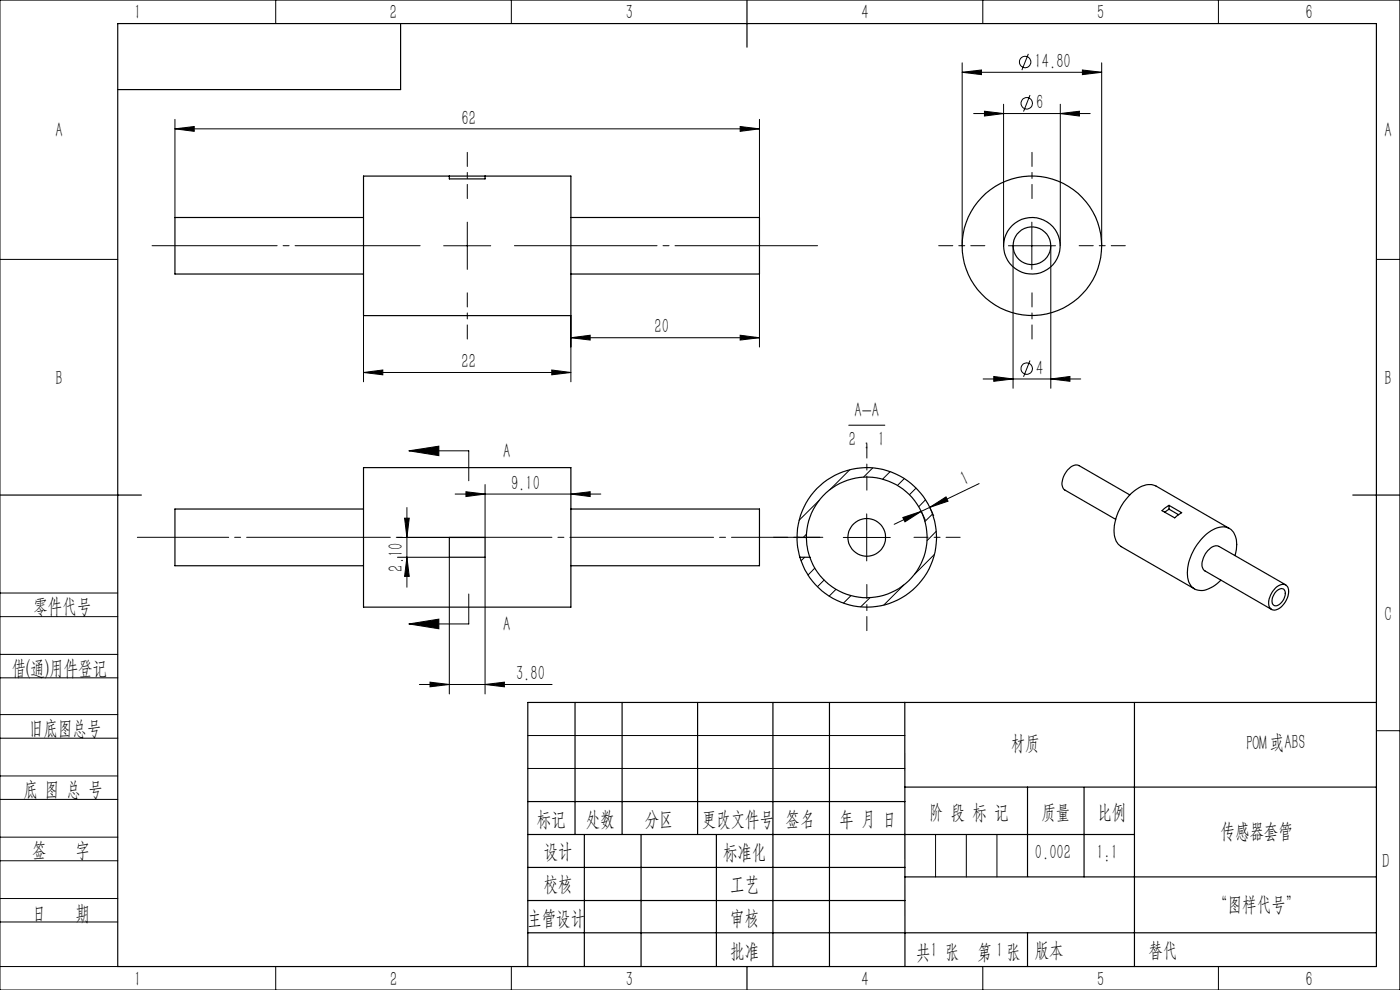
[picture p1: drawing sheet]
<svg xmlns="http://www.w3.org/2000/svg" width="297mm" height="210mm" viewBox="0 0 297 210" stroke-linecap="round" stroke-linejoin="round" font-family="sans-serif">
<g fill="none" stroke="#000" stroke-width=".21">
<path d="M0 0h297v210h-297zM58.5 0v5M108.5 0v5M204.1 15.3l4.1-.5v1zM204.1 13.3v38.8M204.1 15.3h29.6M208.5 0v5M218.2 11.4l-1.4 3.5M229.6 14.8l4.1 .5-4.1 .5zM233.7 13.3v38.8M258.5 0v5M37.1 27.3l4.1-.5v1.1z"/>
<path d="M37.1 25.3v20.8M37.1 27.3h124M157 26.8l4.1 .5-4.1 .6zM161.1 25.3v20.8M206.6 24.1h24.7M208.8 23.6l4.1 .5-4.1 .5zM212.9 22.1v30M218.5 20.2l-1.4 3.5M224.9 24.1l4.1-.5v1zM224.9 22.1v30M0 55h25M94.1 52.1h10"/>
<path d="M99.1 47.1v10M161.1 58.1v15.5M213.9 52.1h10M214.9 52.1v30.3M218.9 47.1v10M222.9 52.1v30.3M292 55h5M77.1 79l4.1-.5v1zM77.1 66.9v14.1M77.1 79h44M117.1 78.5l4 .5-4 .5zM121.1 71.6l4.1-.5v1z"/>
<path d="M121.1 66.9v14.1M121.1 71.6h40M157 71.1l4.1 .5-4.1 .5zM210.8 79.9l4.1 .5-4.1 .5zM218.5 76.5l-1.4 3.4M86.7 95.6l6.4-1v2.1zM86.7 95.6h12.7v6.4M180.1 90.2h7.6M180.3 99.7l-4.3 4.2M185.1 99.3l-1.9 1.9M208.6 80.4h20.7M222.9 80.4l4.1-.5v1z"/>
<path d="M84.3 114h11M84.3 118.2h11v29M85.8 109.9h1l-.5 4.1zM86.3 118.2l.5 4.1h-1zM86.3 107.7v16.9M96.6 104.8h30.9M98.8 104.3l4.1 .5-4.1 .5zM102.9 102.8v11.2M102.9 118.2v29M121.1 104.8l4.1-.5v1zM170.7 118.2l-.8 .7M171.1 113.3l-.7 .7"/>
<path d="M173.8 106.1l-4.3 4.3M178.9 114h10M183.9 109v10M188.8 100l-1.5 1.6M191.5 109.8l3.9-1.3-3.4 2.2zM191.8 101.5l-1.4 1.5M194.3 103.5l-1.4 1.4M195.4 108.5l.9 1.8M195.4 108.5l-5.7 2.7M196.4 106l-1.5 1.5M197.2 107.6l3.5-2.2 .4 .9zM197.2 107.6l.9 1.8"/>
<path d="M197.2 107.6l-1.8 .9M197.8 109l-1.6 1.6M198.2 117.6l-4.2 4.2M198.6 112.7l-1.9 2M207.7 102.6l-10.5 5M0 138.8h25M0 125.8h25M0 130.8h25M86.7 132.4l6.4-1.1v2.1zM99.4 126v6.4h-12.7M172.9 120.5l-1.5 1.5M174.8 123l-1.4 1.5"/>
<path d="M177.3 125l-1.4 1.5M180.5 126.4l-1.6 1.5M184.6 126.8l-2 1.9M191.7 124.1l-4.2 4.2M0 143.8h25M0 156.6h25M0 151.6h25M89 145.2h28.1M91.2 144.7l4.1 .5-4.1 .5zM102.9 145.2l4.1-.5v1zM112 156h80M292 155h5"/>
<path d="M0 169.6h25M0 164.6h25M0 177.6h25M112 163h80M198.5 177v9M205 177v9M211.5 177v9M0 182.6h25M0 190.6h25M0 195.6h25M0 205h25M58.5 205v5"/>
<path d="M108.5 205v5M208.5 205v5M258.5 205v5"/>
<circle cx="217.5" cy="13.2" r="1.21"/>
<circle cx="217.8" cy="21.9" r="1.21"/>
<circle cx="217.8" cy="78.2" r="1.21"/>
</g>
<path d="M99.1 42.1v-9.8M208.9 52.1h-9.8M218.9 42.1v-9.8M228.9 52.1h9.8M99.1 62.1v9.8M218.9 62.1v9.8M173.9 114h-9.8M183.9 104v-9.8M193.9 114h9.8M183.9 124v9.8" fill="none" stroke="#000" stroke-width=".21" stroke-dasharray="30.5 1.3 1.3 1.3" stroke-dashoffset="27.5"/>
<path d="M89.1 52.1h-56.8" fill="none" stroke="#000" stroke-width=".21" stroke-dasharray="30.5 1.3 1.3 1.3" stroke-dashoffset="3.9"/>
<path d="M109.1 52.1h64.3" fill="none" stroke="#000" stroke-width=".21" stroke-dasharray="30.5 1.3 1.3 1.3" stroke-dashoffset=".2"/>
<path d="M29.1 114h145.5" fill="none" stroke="#000" stroke-width=".21" stroke-dasharray="30.5 1.3 1.3 1.3" stroke-dashoffset="11.1"/>
<g fill="none" stroke="#000" stroke-width=".25">
<path d="M25 5h267v200h-267zM85 5v14h-60M158.5 0v10M77.1 37.4h44v29.5h-44zM95.3 37.4v.6h7.6v-.6M77.1 46.1h-40v12h40M121.1 46.1h40v12h-40M77.1 99.2h44v29.6h-44zM0 105h30M77.1 108h-40v12h40M95.3 114h7.6v4.2h-7.6zM121.1 108h40v12h-40"/>
<path d="M169.1 114a14.8 14.8 0 0 1 20.9-13.4 14.8 14.8 0 0 1 3.6 24.6 14.8 14.8 0 0 1-23.9-7M169.1 114a14.2 14.2 0 0 0 .6 4.2M169.1 114h2M169.7 118.2h2.1M171.1 114a12.8 12.8 0 0 1 17.8-11.9 12.8 12.8 0 0 1 3.7 21.1 12.8 12.8 0 0 1-20.8-5M171.1 114a14.3 14.3 0 0 0 .7 4.2M239.7 105l-10.8-6.2a2.05 2.05 0 0 0-2.4 .9 3.9 3.9 0 0 0-1 3.9l.3 .3 10.9 6.3M246.5 108.3l1.5-1.1 2.7 1.6-1.5 1zM248 108l-.9 .6M248 108l2 1.2M248 107.2v.8M260.8 112.1l-15.5-9a4.3 4.3 0 0 0-4.8 1.2 10.8 10.8 0 0 0-4 9.7l.7 1.4 .6 .5 15.6 9"/>
<path d="M262 117.9a5.7 5.7 0 0 0-.8-5.5 3.9 3.9 0 0 0-4.8 .5 10.9 10.9 0 0 0-4.3 10.1 2.87 2.87 0 0 0 4.3 1.9l1.4-.8 1.2-1M287 105h10M270.6 124.7a1.58 1.58 0 0 1 2.6-.1 4.1 4.1 0 0 1-2.8 4.8 1.5 1.5 0 0 1-1.2-2 5.4 5.4 0 0 1 1.4-2.7zM270.9 125.3a.98 .98 0 0 1 1.3-.4 .98 .98 0 0 1 .5 1.2 2.68 2.68 0 0 1-2.2 2.4 1.44 1.44 0 0 1-.3-2.2zM272.8 124.1l-14.2-8.2a2.05 2.05 0 0 0-2.4 .9 3.9 3.9 0 0 0-1 3.9l.4 .4 14.2 8.2M122 149v28M132 149v28M148 149v28M164 149v56M176 149v56M191.9 149l.1 56M240.7 149v56"/>
<path d="M292 149h-180v56M112 177h128.7M112 170h80M124 177v28M136 177v28M152 177v28M191.9 167h100.1M218 167v18.9M230 167v19M112 197.9h180M112 184h80M112 191h80"/>
<path d="M192 186h100M218 197.9v7.1M158.5 205v5"/>
<circle cx="218.9" cy="52.1" r="6"/>
<circle cx="218.9" cy="52.1" r="4"/>
<circle cx="218.9" cy="52.1" r="14.8"/>
<circle cx="183.9" cy="114" r="4"/>
</g>
<g fill="#000">
<path d="M77.1 79l4.1-.5v1zM117.1 78.5l4 .5-4 .5zM121.1 71.6l4.1-.5v1zM157 71.1l4.1 .5-4.1 .5zM37.1 27.3l4.1-.5v1.1zM157 26.8l4.1 .5-4.1 .6zM91.2 144.7l4.1 .5-4.1 .5zM102.9 145.2l4.1-.5v1zM98.8 104.3l4.1 .5-4.1 .5zM121.1 104.8l4.1-.5v1zM204.1 15.3l4.1-.5v1zM229.6 14.8l4.1 .5-4.1 .5zM208.8 23.6l4.1 .5-4.1 .5zM224.9 24.1l4.1-.5v1zM210.8 79.9l4.1 .5-4.1 .5zM222.9 80.4l4.1-.5v1z"/>
<path d="M86.7 95.6l6.4-1v2.1zM86.7 132.4l6.4-1.1v2.1z"/>
<path d="M85.8 109.9h1l-.5 4.1zM86.3 118.2l.5 4.1h-1z"/>
<path d="M191.5 109.8l3.9-1.3-3.4 2.2zM197.2 107.6l3.5-2.2 .4 .9z"/>
</g>
<g font-size="4.4">
<text x="28.5" y="4.1">1</text>
<text x="82.7" y="4.1">2</text>
<text x="132.7" y="4.1">3</text>
<text x="182.7" y="4.1">4</text>
<text x="232.7" y="4.1">5</text>
<text x="277" y="4.1">6</text>
<text x="219.5" y="14.4">14.80</text>
<text x="219.8" y="23.2">6</text>
<text x="11.7" y="29.1">A</text>
<text x="97.9" y="26.4">62</text>
<text x="293.7" y="29.1">A</text>
<text x="138.9" y="70.7">20</text>
<text x="11.7" y="81.6">B</text>
<text x="97.9" y="78.1">22</text>
<text x="219.8" y="79.5">4</text>
<text x="293.7" y="81.6">B</text>
<text x="181.3" y="88.5">A-A</text>
<text x="180.1" y="94.7">2 : 1</text>
<text x="106.7" y="97.1">A</text>
<text x="108.4" y="103.9">9.10</text>
<text x="204.6" y="103.1" transform="rotate(-26 204.6 103.1)">1</text>
<text x="85.5" y="121.2" transform="rotate(-90 85.5 121.2)">2.10</text>
<text x="7.1" y="130.1">零件代号</text>
<text x="293.7" y="131.6">C</text>
<text x="106.7" y="133.8">A</text>
<text x="2.5" y="143.2">借(通)用件登记</text>
<text x="109.5" y="144.3">3.80</text>
<text x="6.2" y="155.8">旧底图总号</text>
<text x="214.4" y="159.1">材质</text>
<text x="264.4" y="159.1">POM或ABS</text>
<text x="5" y="168.9">底 图 总 号</text>
<text x="197.1" y="173.8">阶 段 标 记</text>
<text x="221" y="173.8">质量</text>
<text x="232.8" y="173.8">比例</text>
<text x="113.9" y="175.2">标记</text>
<text x="124.3" y="175.2">处数</text>
<text x="136.8" y="175.2">分区</text>
<text x="148.9" y="175.2">更改文件号</text>
<text x="166.7" y="175.2">签名</text>
<text x="178.1" y="175.2">年 月 日</text>
<text x="258.9" y="177.8">传感器套管</text>
<text x="6.8" y="181.9">签</text>
<text x="16" y="181.9">字</text>
<text x="115.3" y="182.1">设计</text>
<text x="153.4" y="182.1">标准化</text>
<text x="219.6" y="182.1">0.002</text>
<text x="232.6" y="182.1">1:1</text>
<text x="293.2" y="184.1">D</text>
<text x="115.3" y="189">校核</text>
<text x="154.9" y="189">工艺</text>
<text x="6.8" y="195.2">日</text>
<text x="16" y="195.2">期</text>
<text x="111.9" y="196.2">主管设计</text>
<text x="154.9" y="196.2">审核</text>
<text x="257.4" y="193.1">“图样代号”</text>
<text x="154.9" y="203.1">批准</text>
<text x="194.4" y="203.4">共 张</text>
<text x="197.4" y="203.1">1</text>
<text x="207.4" y="203.4">第 张</text>
<text x="211.3" y="203.1">1</text>
<text x="219.5" y="203.1">版本</text>
<text x="243.6" y="203.1">替代</text>
<text x="28.5" y="209.1">1</text>
<text x="82.7" y="209.1">2</text>
<text x="132.7" y="209.1">3</text>
<text x="182.7" y="209.1">4</text>
<text x="232.7" y="209.1">5</text>
<text x="277" y="209.1">6</text>
</g>
</svg>
